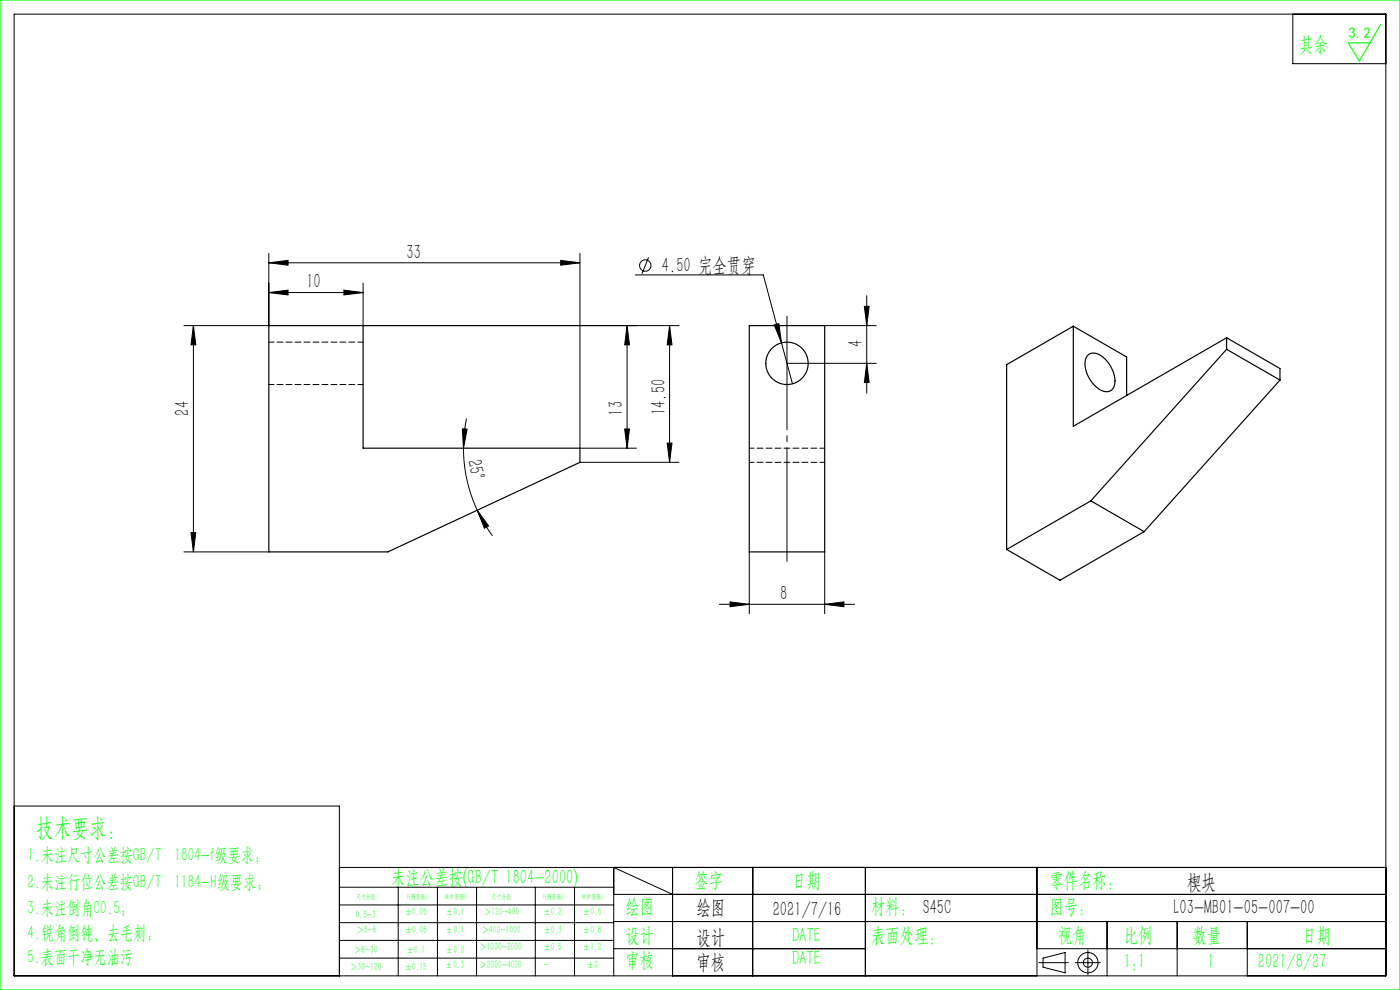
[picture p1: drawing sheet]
<svg xmlns="http://www.w3.org/2000/svg" width="297mm" height="210mm" viewBox="0 0 297 210" stroke-linecap="round" stroke-linejoin="round" font-family="sans-serif">
<g fill="none" stroke="#000" stroke-width=".21">
<path d="M3 3h291v204h-291zM274.3 3v10.5h19.7M57 55.7l4.1-.5v1.1zM57 53.7v15.4h-18M57 55.7h66M118.9 55.2l4.1 .5-4.1 .6zM123 53.7v41.4h12M134.8 58.3h27.1l3.9 14.4M137.6 54.6l-1.4 3.5M41 69.1l.5 4h-1zM41 69.1v48M57 62.1l4.1-.6v1.1z"/>
<path d="M57 62.1h20M72.9 61.5l4.1 .6-4.1 .5zM77 60.1v9h67M133 69.1l.5 4h-1zM133 69.1v26M142 69.1l.6 4h-1.1zM142 69.1v29M164.2 68.9l1-.2 .6 4zM165.8 72.7l2.3 8.7M167 77.1h18.9M175 69.1h10.9M183.4 65h1l-.5 4.1z"/>
<path d="M183.9 62.7v20.7M183.9 77.1l.5 4h-1zM98.1 91h1l-.8 4.1zM98.3 95.1a31.1 31.1 0 0 0 2.9 13.1M99 88.8a31.1 31.1 0 0 0-.7 6.3M123 98.1h21M132.5 91h1l-.5 4.1zM141.5 94h1.1l-.6 4.1zM39 117.1h18M40.5 113h1l-.5 4.1zM101.2 108.2l2.4 3.4-.8 .5zM101.2 108.2a31.1 31.1 0 0 0 3.3 5.5"/>
<path d="M159 117.1v13.1M175 117.1v13.1M152.6 128.2h28.7M154.9 127.7l4.1 .5-4.1 .5zM175 128.2l4-.5v1zM3 171h69v36M72 184h222M72 188.2h58.2M72 192h58.2M72 195.7h58.2M72 199.5h58.2M84.5 188.2v18.8"/>
<path d="M92.8 188.2v18.8M101.1 188.2v18.8M113.6 188.2v18.8M121.9 188.2v18.8M130.2 189.7h163.8M130.2 195.5h163.8M142.7 189.7l-12.5-5.7v23M142.7 184v23M159.7 184v23M183.6 184v23M220 184v23M234.9 195.5v11.5"/>
<path d="M249.7 195.5v11.5M264.6 195.5v11.5M72 203.2h58.2M130.2 201.2h53.4M220 201.2h74M220.4 204.2h6.2M221.3 203.2l4.7-1.1v4.3l-4.7-1.2zM228.1 204.2h5.3M230.8 201.5v5.3"/>
<circle cx="136.9" cy="56.3" r="1.21"/>
<circle cx="230.8" cy="204.2" r="2.15"/>
<circle cx="230.8" cy="204.2" r=".96"/>
</g>
<path d="M167 67.1v52" fill="none" stroke="#000" stroke-width=".21" stroke-dasharray="30.5 1.3 1.3 1.3" stroke-dashoffset="6.4"/>
<path d="M0 0h297v210h-297zM292.9 5.2l-4.5 7.7-2.4-3.8h4.6" fill="none" stroke="#0f0" stroke-width=".25"/>
<g fill="#000">
<path d="M41 69.1l.5 4h-1zM40.5 113h1l-.5 4.1zM133 69.1l.5 4h-1zM132.5 91h1l-.5 4.1z"/>
<path d="M72.9 61.5l4.1 .6-4.1 .5zM57 62.1l4.1-.6v1.1zM118.9 55.2l4.1 .5-4.1 .6zM57 55.7l4.1-.5v1.1z"/>
<path d="M164.2 68.9l1.6 3.8-.6-4zM154.9 127.7l4.1 .5-4.1 .5zM175 128.2l4-.5v1z"/>
<path d="M98.1 91h1l-.8 4.1zM101.2 108.2l2.4 3.4-.8 .5z"/>
<path d="M141.5 94h1.1l-.6 4.1zM142 69.1l.6 4h-1.1zM183.9 77.1l.5 4h-1zM183.4 65h1l-.5 4.1z"/>
</g>
<g fill="none" stroke="#000" stroke-width=".25">
<path d="M57 69.1h20v26h46v3l-40.7 19h-25.3zM159 69.1h16v48h-16zM227.7 69.2l-14.1 8.2v39.2M227.7 69.2v21.2l32.5-18.8M227.7 69.2l11.3 6.5v8.2M230.9 75.3a2.72 2.72 0 0 1 3.5 .8 6.3 6.3 0 0 1 1.9 5.9 1.91 1.91 0 0 1-3 .6 6.6 6.6 0 0 1-3-6.5zM260.2 74.1l11.3 6.5M260.2 74.1l-28.8 32.1M260.2 71.6v2.5M260.2 71.6l11.3 6.6v2.4M271.5 80.6l-28.8 32.2M231.4 106.2l11.3 6.6"/>
<path d="M231.4 106.2l-17.8 10.4M242.7 112.8l-17.8 10.3-11.3-6.5"/>
<circle cx="167" cy="77.1" r="4.5"/>
</g>
<path d="M77 72.6h-20M57 81.6h20" fill="none" stroke="#000" stroke-width=".21" stroke-dasharray="1.3 .6" stroke-dashoffset=".2"/>
<path d="M175 95.1h-16M175 98.1h-16" fill="none" stroke="#000" stroke-width=".21" stroke-dasharray="1.3 .6" stroke-dashoffset=".3"/>
<text font-size="5.4" fill="#0f0" x="7.7" y="177.2">技术要求：</text>
<g font-size="4.4" fill="#0f0">
<text x="275.6" y="10.8">其余</text>
<text x="83" y="187.5">未注公差按(GB/T 1804-2000)</text>
<text x="147.3" y="188">签字</text>
<text x="168" y="188">日期</text>
<text x="222.6" y="188">零件名称：</text>
<text x="132.7" y="193.6">绘图</text>
<text x="184.8" y="193.6">材料： S45C</text>
<text x="222.6" y="193.6">图号：</text>
<text x="132.7" y="199.8">设计</text>
<text x="168" y="199.8">DATE</text>
<text x="184.8" y="199.8">表面处理：</text>
<text x="224.4" y="199.8">视角</text>
<text x="238.4" y="199.8">比例</text>
<text x="253" y="199.8">数量</text>
<text x="276.3" y="199.8">日期</text>
<text x="132.7" y="205.1">审核</text>
<text x="168" y="204.6">DATE</text>
<text x="238.4" y="205.3">1:1</text>
<text x="256.2" y="205.3">1</text>
<text x="266.9" y="205.3">2021/8/27</text>
</g>
<g font-size="4.4">
<text x="86.2" y="54.9">33</text>
<text x="140.4" y="57.6">4.50 完全贯穿</text>
<text x="65" y="61.2">10</text>
<text x="183" y="73.6" transform="rotate(-90 183 73.6)">4</text>
<text x="40.2" y="88.2" transform="rotate(-90 40.2 88.2)">24</text>
<text x="132.2" y="88.2" transform="rotate(-90 132.2 88.2)">13</text>
<text x="141.2" y="88" transform="rotate(-90 141.2 88)">14.50</text>
<text x="99.2" y="97.8" transform="rotate(79 99.2 97.8)">25°</text>
<text x="165.5" y="127.3">8</text>
<text x="251.8" y="188.6">楔块</text>
<text x="147.8" y="194">绘图</text>
<text x="163.9" y="194.3">2021/7/16</text>
<text x="249" y="194">L03-MB01-05-007-00</text>
<text x="147.8" y="200.2">设计</text>
<text x="147.8" y="205.5">审核</text>
</g>
<g font-size="4" fill="#0f0">
<text x="5.9" y="182.6">1.未注尺寸公差按GB/T 1804-f级要求；</text>
<text x="5.9" y="188.4">2.未注行位公差按GB/T 1184-H级要求；</text>
<text x="5.9" y="193.9">3.未注倒角C0.5；</text>
<text x="5.9" y="199.2">4.锐角倒钝、去毛刺；</text>
<text x="5.9" y="204.2">5.表面干净无油污</text>
</g>
<text font-size="3.2" fill="#0f0" x="286.1" y="8">3.2</text>
<g font-size="2.3" fill="#0f0">
<text x="75.5" y="194.7">0.5-3</text>
<text x="75.6" y="198">＞3-6</text>
<text x="85.9" y="194.2">±0.05</text>
<text x="85.9" y="198">±0.05</text>
<text x="94.6" y="194.2">±0.1</text>
<text x="94.6" y="198">±0.1</text>
<text x="102.2" y="198">＞400-1000</text>
<text x="102.7" y="194.2">＞120-400</text>
<text x="115.3" y="194.2">±0.2</text>
<text x="115.3" y="198">±0.3</text>
<text x="123.7" y="194.2">±0.5</text>
<text x="123.7" y="198">±0.8</text>
<text x="75.1" y="202.2">＞6-30</text>
<text x="86.3" y="202.2">±0.1</text>
<text x="94.6" y="202.2">±0.2</text>
<text x="101.7" y="201.6">＞1000-2000</text>
<text x="115.3" y="201.6">±0.5</text>
<text x="123.7" y="201.6">±1.2</text>
<text x="74.3" y="205.8">＞30-120</text>
<text x="85.9" y="205.8">±0.15</text>
<text x="94.5" y="205.4">±0.3</text>
<text x="101.7" y="205.4">＞2000-4000</text>
<text x="115.3" y="205.4">-</text>
<text x="124.5" y="205.4">±2</text>
</g>
<g font-size="1.5" fill="#0f0">
<text x="75.5" y="190.6">尺寸分段</text>
<text x="86.4" y="190.6">F(精密级)</text>
<text x="94.4" y="190.6">M(中密级)</text>
<text x="104.3" y="190.6">尺寸分段</text>
<text x="115.2" y="190.6">F(精密级)</text>
<text x="123.5" y="190.6">M(中密级)</text>
</g>
</svg>
